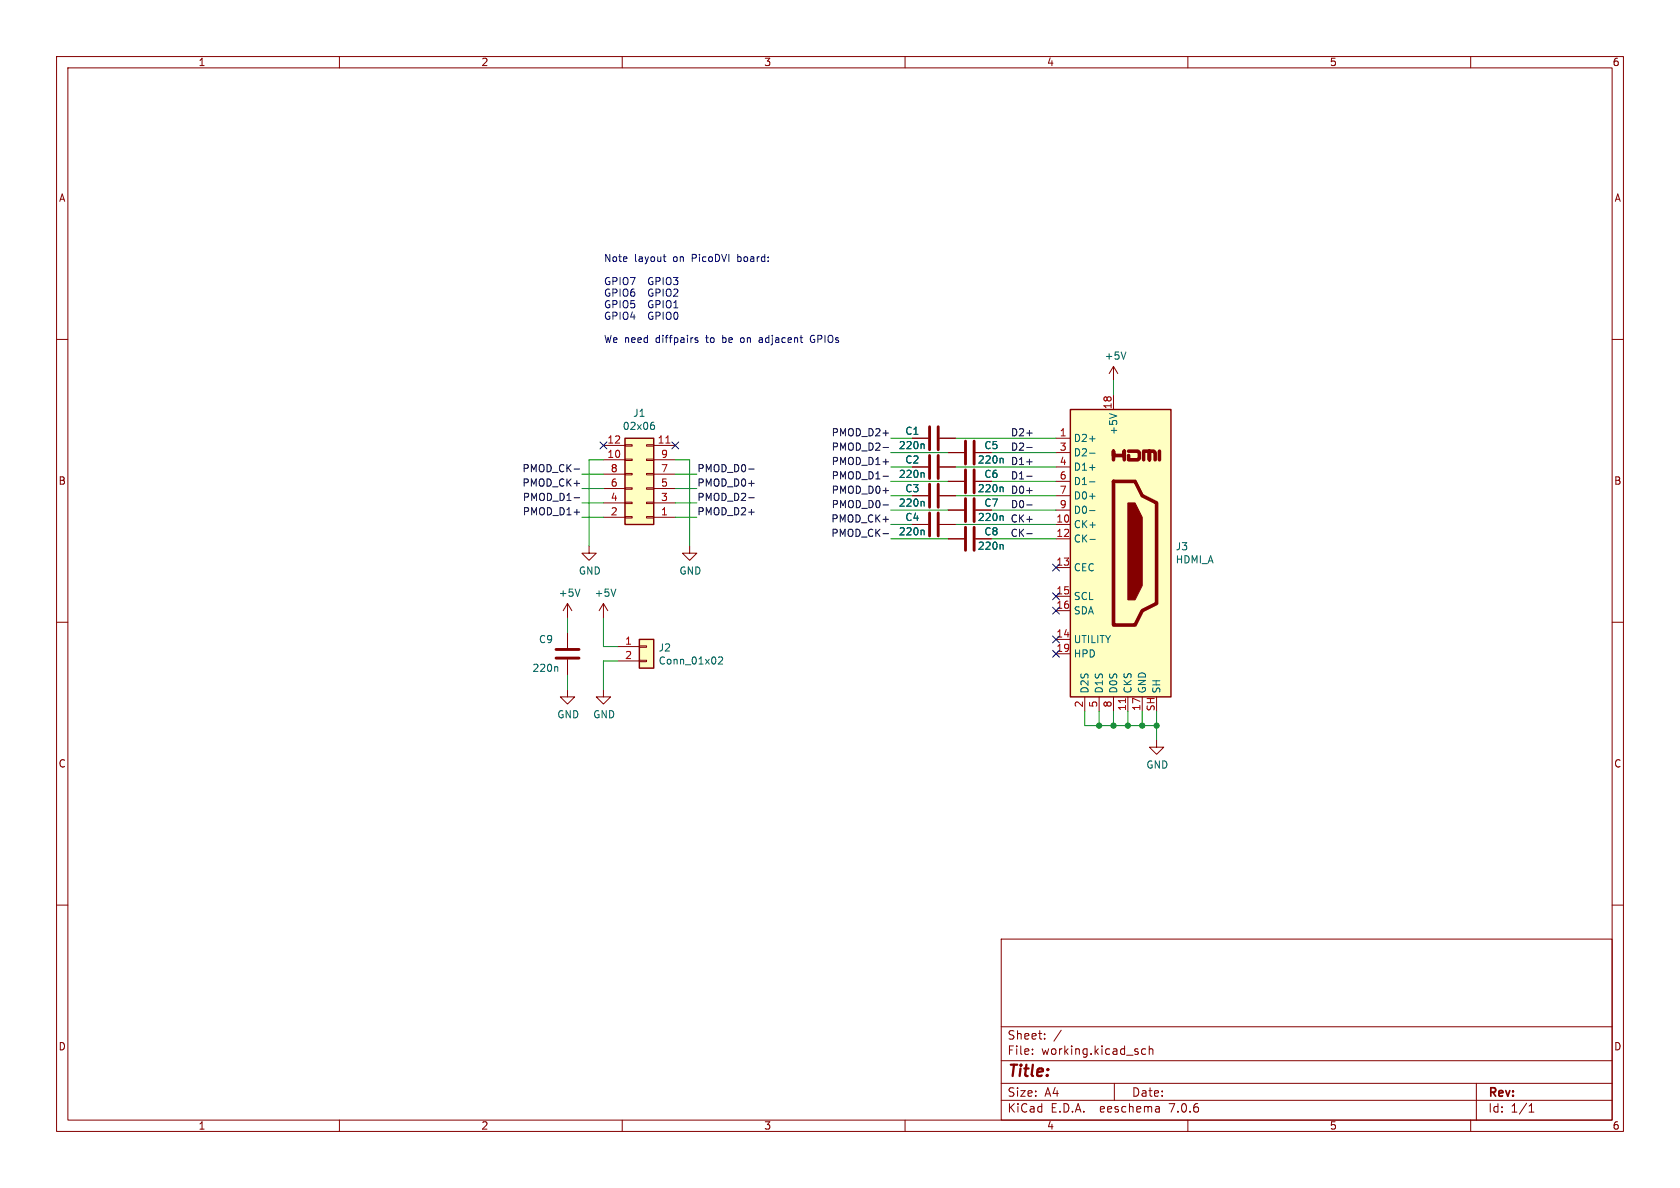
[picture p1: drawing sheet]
<svg xmlns="http://www.w3.org/2000/svg" width="297mm" height="210mm" viewBox="0 0 297 210" stroke-linecap="round" stroke-linejoin="round" font-family="sans-serif">
<g fill="none" stroke="#840000" stroke-width=".18">
<path d="M10 10h277v190h-277zM12 12h273v186h-273zM60 10v2M110 10v2M160 10v2M210 10v2M260 10v2M10 60h2M285 60h2M106.7 78.7h3.8M110.5 78.6h1.3v.3h-1.3zM114.3 78.6h1.3v.3h-1.3z"/>
<path d="M115.6 78.7h3.8M161.3 77.5h2.8M166.1 77.5h2.8M186.7 77.5h2.5M196.8 64.8v2.5M196.8 69.9v2.5M196.8 64.8l-.7 1.2M196.8 64.8l.8 1.2M104.1 96.5v1.3h1.3l-1.3 1.3-1.2-1.3h1.2M106.7 91.4h3.8M106.7 81.3h3.8M106.7 88.9h3.8"/>
<path d="M106.7 86.4h3.8M106.7 83.8h3.8M110.5 81.2h1.3v.2h-1.3zM110.5 83.7h1.3v.2h-1.3zM110.5 86.2h1.3v.3h-1.3zM110.5 88.8h1.3v.2h-1.3zM110.5 91.3h1.3v.3h-1.3zM114.3 81.2h1.3v.2h-1.3zM114.3 83.7h1.3v.2h-1.3zM114.3 86.2h1.3v.3h-1.3zM114.3 88.8h1.3v.2h-1.3zM114.3 91.3h1.3v.3h-1.3z"/>
<path d="M115.6 91.4h3.8M115.6 81.3h3.8M115.6 88.9h3.8M115.6 86.4h3.8M115.6 83.8h3.8M121.9 96.5v1.3h1.3l-1.3 1.3-1.3-1.3h1.3M161.3 92.7h2.8M161.3 82.6h2.8M161.3 87.6h2.8M166.1 92.7h2.8M166.1 82.6h2.8M166.1 87.6h2.8"/>
<path d="M167.6 95.3h2.8M167.6 80h2.8M167.6 85.1h2.8M167.6 90.2h2.8M172.5 95.3h2.8M172.5 80h2.8M172.5 85.1h2.8M172.5 90.2h2.8M186.7 95.3h2.5M186.7 80h2.5M186.7 92.7h2.5M186.7 82.6h2.5"/>
<path d="M186.7 85.1h2.5M186.7 87.6h2.5M186.7 90.2h2.5M10 110h2M100.3 106.7v2.5M100.3 111.8v2.8M100.3 116.6v2.8M100.3 106.7l-.7 1.3M100.3 106.7l.8 1.3M106.7 106.7l-.8 1.3M106.7 106.7v2.5M106.7 106.7l.7 1.3"/>
<path d="M109.2 114.3h3.8M109.2 116.8h3.8M113 116.7h1.3v.3h-1.3zM113 114.2h1.3v.2h-1.3zM186.7 100.3h2.5M186.7 113h2.5M186.7 105.4h2.5M186.7 108h2.5M186.7 115.6h2.5M285 110h2M100.3 121.9v1.3h1.3l-1.3 1.3-1.2-1.3h1.2M106.7 121.9v1.3h1.2l-1.2 1.3-1.3-1.3h1.3"/>
<path d="M191.8 123.2v2.5M194.3 123.2v2.5M196.8 123.2v2.5M199.4 123.2v2.5M201.9 123.2v2.5M204.5 130.8v1.3h1.2l-1.2 1.3-1.3-1.3h1.3M10 160h2M285 160h2M177 166h108v32h-108zM60 198v2M110 198v2M160 198v2"/>
<path d="M177 194.5h108M177 191.5h108M177 187.5h108M177 181.5h108M182.5 186.3v.1M182.5 185.5v.1M184.7 183.6v.1M184.7 182.8v.1M187.6 182.1l-1.3 2M197 191.5v3M202.5 185.5l-.4-.1-.3 .3v.4l.2 .2h.5M203.2 185.5l.2-.1 .3 .1 .1 .9"/>
<path d="M203.2 184.9v1.5M204.9 195.7l.1 .9M205 196.5l-.2 .1M205 196h-.2M210 198v2M260 198v2M261 191.5v6.5M270.3 196.6h.9M270.3 195.5l.4-.4v1.5"/>
</g>
<g fill="none" stroke="#840000" stroke-width=".51">
<path d="M164.3 75.4v4.1M165.9 75.4v4.1M170.7 78v4M172.2 78v4M164.3 80.5v4.1M164.3 85.6v4.1M164.3 90.7v4M165.9 80.5v4.1M165.9 85.6v4.1M165.9 90.7v4M170.7 83.1v4M170.7 88.1v4.1"/>
<path d="M170.7 93.2v4.1M172.2 83.1v4M172.2 88.1v4.1M172.2 93.2v4.1M98.3 114.8h4.1M98.3 116.3h4.1"/>
</g>
<g fill="none" stroke="#006464" stroke-width=".18">
<path d="M115.2 75.1l.4 .1 .1 .2v.4l-.5 .1M115.4 74.6h.2M163.2 78.5l.2 .2v.6M192.6 77.6h1M196.2 73.1l1.2 .4M199 62.2l-.4 1.3M163.2 83.6l.2 .1v.7M163.2 88.6l.2 .2v.7M163.2 93.7l.2 .2v.7M177.2 96.3l.1 .1v.7M177.2 81l.1 .2v.7M177.2 86.1l.1 .2v.6"/>
<path d="M177.2 91.2l.1 .2v.6M192.6 80.1h1M192.6 82.6h1M192.6 85.2h1M192.6 87.7h1M192.6 90.3h1M192.7 95.3h.9M98.4 117.8l.2 .2v.7M102.5 104.1l-.4 1.3M108.9 104.1l-.4 1.3M127 116.2l.5-.1 .3 .4-.8 .9h.8"/>
</g>
<g fill="#ffffc2" stroke="#ffffc2" stroke-width=".18">
<path d="M189.2 72.4h17.8v50.8h-17.8z"/>
<path d="M110.5 77.5h5.1v15.2h-5.1z"/>
<path d="M113 113h2.6v5.1h-2.6z"/>
</g>
<path d="M199.5 79.8h1.7l.2 .2v1l-.2 .3h-1.7v-.8M205 79.8v1.5M196.8 81.3v-1.5v.7h2v-.7v1.5M196.8 85.1h3.9l1.2 2.5 2.6 1.3v17.8l-2.6 1.3-1.2 2.5h-3.9zM202.2 81.3v-1.5h1v1.5v-1.5h.8l.2 .2v1.3" fill="none" stroke="#840000" stroke-width=".63"/>
<path d="M110.5 77.5h5.1v15.2h-5.1zM189.2 72.4h17.8v50.8h-17.8zM113 113h2.6v5.1h-2.6z" fill="none" stroke="#840000" stroke-width=".25"/>
<path d="M199.4 88.9h1.3l1.2 2.5v12.1l-1.2 2.5h-1.3z" fill="#840000" stroke="#840000" stroke-width=".18"/>
<path d="M117.7 78.3h.7M199 123.5v.7" fill="none" stroke="#a90000" stroke-width=".18"/>
<g fill="none" stroke="#0f0f0f" stroke-width=".18">
<path d="M156.1 76.6h1M156.1 79.1h1M181.5 76.6h1M181.5 79.1h1M101.5 90.5h1M101.5 88h1M101.5 82.9h1M132.4 90.5h.9M132.4 88h.9M132.4 82.9h.9M132.4 85.5h.9M156.1 89.3h1"/>
<path d="M156.1 84.2h1M156.1 94.3h1M156.1 81.6h1M156.1 86.7h1M181.5 89.3h1M181.5 84.2h1M181.5 94.3h1M181.5 81.6h1M181.5 86.7h1"/>
</g>
<path d="M117.2 45.4h.5M117.4 46.1l.3 .1M123.4 59.8l-.4-.1-.1 .2v.2l.5 .1v.3h-.5M131 59.8l-.1 .1 .1 .6M134.6 59.7l-.4 .1M143.9 59.3a.61 .61 0 0 0-.7 .6 .61 .61 0 0 0 .8 .6M134.7 60.1h-.3l-.2 .1v.3h.5M143.8 60h.2" fill="none" stroke="#0000c2" stroke-width=".18"/>
<g fill="none" stroke="#009600" stroke-width=".18">
<path d="M157.5 77.5h3.8M168.9 77.5h17.8M196.8 67.3v2.6M102.9 91.4h3.8M102.9 86.4h3.8M102.9 83.8h3.8M102.9 88.9h3.8M106.7 81.3h-2.6v15.2M119.4 91.4h3.8M119.4 81.3h2.5v15.2M119.4 86.4h3.8M119.4 83.8h3.8"/>
<path d="M119.4 88.9h3.8M157.5 82.6h3.8M157.5 90.2h10.1M157.5 95.3h10.1M157.5 87.6h3.8M157.5 85.1h10.1M157.5 92.7h3.8M157.5 80h10.1M168.9 82.6h17.8M168.9 87.6h17.8M168.9 92.7h17.8M175.3 90.2h11.4"/>
<path d="M175.3 95.3h11.4M175.3 85.1h11.4M175.3 80h11.4M100.3 109.2v2.6M100.3 119.4v2.5M106.7 109.2v5.1h2.5M109.2 116.8h-2.5v5.1M191.8 125.7v2.6h12.7M194.3 125.7v2.6M196.8 125.7v2.6M199.4 125.7v2.6M201.9 125.7v2.6"/>
<path d="M204.5 125.7v5.1"/>
</g>
<g fill="none" stroke="#000084" stroke-width=".18">
<path d="M106.1 78.1l1.2 1.2M107.3 78.1l-1.2 1.2M118.8 78.1l1.2 1.2M120 78.1l-1.2 1.2M186.1 99.7l1.2 1.2M187.3 99.7l-1.2 1.2M186.1 112.4l1.2 1.2M186.1 104.8l1.2 1.2M186.1 115l1.2 1.2M186.1 107.3l1.2 1.3M187.3 112.4l-1.2 1.2M187.3 104.8l-1.2 1.2"/>
<path d="M187.3 115l-1.2 1.2M187.3 107.3l-1.2 1.3"/>
</g>
<g fill="#009600" stroke="#009600" stroke-width=".18">
<circle cx="194.3" cy="128.3" r=".46"/>
<circle cx="196.8" cy="128.3" r=".46"/>
<circle cx="199.4" cy="128.3" r=".46"/>
<circle cx="204.5" cy="128.3" r=".46"/>
<circle cx="201.9" cy="128.3" r=".46"/>
</g>
<text font-size="2.8" fill="#840000" x="178" y="190.9">Title:</text>
<g font-size="2.1" fill="#840000">
<text x="178" y="184">Sheet:</text>
<text x="178" y="186.7">File:</text>
<text x="184.1" y="186.7">working.kicad_sch</text>
<text x="178" y="196.9">KiCad</text>
<text x="178" y="194.1">Size:</text>
<text x="184.7" y="194.1">A4</text>
<text x="185.7" y="196.9">E.D.A.</text>
<text x="194.6" y="196.9">eeschema</text>
<text x="200" y="194.1">Date:</text>
<text x="207" y="196.9">7.0.6</text>
<text x="263" y="194.3">Rev:</text>
<text x="263" y="196.9">Id:</text>
<text x="267.1" y="196.9">1/1</text>
</g>
<g font-size="1.8" fill="#840000">
<text x="35" y="11.9">1</text>
<text x="85" y="11.9">2</text>
<text x="135" y="11.9">3</text>
<text x="185" y="11.9">4</text>
<text x="235" y="11.9">5</text>
<text x="285" y="11.9">6</text>
<text x="10.3" y="35.9">A</text>
<text x="285.3" y="35.9">A</text>
<text x="10.3" y="85.9">B</text>
<text x="285.3" y="85.9">B</text>
<text x="10.3" y="135.9">C</text>
<text x="285.3" y="135.9">C</text>
<text x="10.3" y="185.9">D</text>
<text x="285.3" y="185.9">D</text>
<text x="35" y="199.9">1</text>
<text x="85" y="199.9">2</text>
<text x="135" y="199.9">3</text>
<text x="185" y="199.9">4</text>
<text x="235" y="199.9">5</text>
<text x="285" y="199.9">6</text>
</g>
<g font-size="1.8" fill="#0000c2">
<text x="106.7" y="46.4">Note</text>
<text x="112.1" y="46.4">layout</text>
<text x="119.1" y="46.4">on</text>
<text x="122.6" y="46.4">PicoDVI</text>
<text x="130.8" y="46.4">board:</text>
<text x="106.7" y="50.5">GPIO7</text>
<text x="106.7" y="52.5">GPIO6</text>
<text x="114.7" y="50.5">GPIO3</text>
<text x="114.7" y="52.5">GPIO2</text>
<text x="106.7" y="54.6">GPIO5</text>
<text x="106.7" y="56.6">GPIO4</text>
<text x="114.7" y="54.6">GPIO1</text>
<text x="114.7" y="56.6">GPIO0</text>
<text x="106.7" y="60.7">We need</text>
<text x="116" y="60.7">diffpairs</text>
<text x="125.1" y="60.7">to</text>
<text x="128.2" y="60.7">be</text>
<text x="131.6" y="60.7">on</text>
<text x="135.1" y="60.7">adjacent</text>
<text x="144.3" y="60.7">GPIOs</text>
</g>
<g font-size="1.8" fill="#006464">
<text x="195.2" y="63.8">+5V</text>
<text x="110" y="76.2">02x06</text>
<text x="111.8" y="73.9">J1</text>
<text x="159.9" y="77.1">C1</text>
<text x="197.7" y="77" transform="rotate(-90 197.7 77)">+5V</text>
<text x="158.8" y="79.6">220n</text>
<text x="159.9" y="82.1">C2</text>
<text x="172.8" y="82.1">220n</text>
<text x="173.9" y="79.6">C5</text>
<text x="189.7" y="78.3">D2+</text>
<text x="189.7" y="80.9">D2-</text>
<text x="189.7" y="83.4">D1+</text>
<text x="158.8" y="84.7">220n</text>
<text x="158.8" y="89.8">220n</text>
<text x="159.9" y="87.2">C3</text>
<text x="172.8" y="87.2">220n</text>
<text x="173.9" y="89.8">C7</text>
<text x="173.9" y="84.7">C6</text>
<text x="189.7" y="86">D1-</text>
<text x="189.7" y="88.5">D0+</text>
<text x="158.8" y="94.8">220n</text>
<text x="159.9" y="92.3">C4</text>
<text x="172.8" y="92.3">220n</text>
<text x="173.9" y="94.8">C8</text>
<text x="189.7" y="93.6">CK+</text>
<text x="189.7" y="91">D0-</text>
<text x="102.2" y="101.8">GND</text>
<text x="120" y="101.8">GND</text>
<text x="172.8" y="97.4">220n</text>
<text x="189.7" y="96.1">CK-</text>
<text x="189.7" y="101.2">CEC</text>
<text x="207.8" y="97.5">J3</text>
<text x="207.8" y="99.8">HDMI_A</text>
<text x="98.7" y="105.7">+5V</text>
<text x="105" y="105.7">+5V</text>
<text x="189.7" y="106.3">SCL</text>
<text x="95.2" y="113.9">C9</text>
<text x="189.7" y="113.9">UTILITY</text>
<text x="189.7" y="108.8">SDA</text>
<text x="94" y="119">220n</text>
<text x="116.3" y="115.4">J2</text>
<text x="116.3" y="117.7">Conn_01x02</text>
<text x="189.7" y="116.4">HPD</text>
<text x="192.6" y="122.7" transform="rotate(-90 192.6 122.7)">D2S</text>
<text x="195.2" y="122.7" transform="rotate(-90 195.2 122.7)">D1S</text>
<text x="197.7" y="122.7" transform="rotate(-90 197.7 122.7)">D0S</text>
<text x="200.3" y="122.7" transform="rotate(-90 200.3 122.7)">CKS</text>
<text x="202.8" y="122.7" transform="rotate(-90 202.8 122.7)">GND</text>
<text x="205.3" y="122.7" transform="rotate(-90 205.3 122.7)">SH</text>
<text x="98.4" y="127.2">GND</text>
<text x="104.8" y="127.2">GND</text>
<text x="202.6" y="136.1">GND</text>
</g>
<g font-size="1.8" fill="#0f0f0f">
<text x="146.9" y="77.2">PMOD_D2+</text>
<text x="178.6" y="77.2">D2+</text>
<text x="92.3" y="83.6">PMOD_CK-</text>
<text x="123.2" y="83.6">PMOD_D0-</text>
<text x="146.9" y="82.3">PMOD_D1+</text>
<text x="146.9" y="79.7">PMOD_D2-</text>
<text x="178.6" y="82.3">D1+</text>
<text x="178.6" y="79.7">D2-</text>
<text x="92.3" y="86.1">PMOD_CK+</text>
<text x="92.3" y="88.6">PMOD_D1-</text>
<text x="123.2" y="86.1">PMOD_D0+</text>
<text x="123.2" y="88.6">PMOD_D2-</text>
<text x="146.9" y="89.9">PMOD_D0-</text>
<text x="146.9" y="84.8">PMOD_D1-</text>
<text x="146.9" y="87.4">PMOD_D0+</text>
<text x="178.6" y="84.8">D1-</text>
<text x="178.6" y="87.4">D0+</text>
<text x="178.6" y="89.9">D0-</text>
<text x="92.3" y="91.2">PMOD_D1+</text>
<text x="123.2" y="91.2">PMOD_D2+</text>
<text x="146.9" y="92.4">PMOD_CK+</text>
<text x="146.9" y="95">PMOD_CK-</text>
<text x="178.6" y="92.4">CK+</text>
<text x="178.6" y="95">CK-</text>
</g>
<g font-size="1.8" fill="#a90000">
<text x="187.3" y="77.2">1</text>
<text x="196.6" y="72.4" transform="rotate(-90 196.6 72.4)">18</text>
<text x="107.3" y="81">10</text>
<text x="107.3" y="78.5">12</text>
<text x="107.9" y="83.6">8</text>
<text x="116.2" y="78.5">11</text>
<text x="116.8" y="83.6">7</text>
<text x="116.8" y="81">9</text>
<text x="187.3" y="79.8">3</text>
<text x="187.3" y="82.3">4</text>
<text x="107.9" y="88.6">4</text>
<text x="107.9" y="86.1">6</text>
<text x="116.8" y="88.6">3</text>
<text x="116.8" y="86.1">5</text>
<text x="187.3" y="84.8">6</text>
<text x="187.3" y="87.4">7</text>
<text x="187.3" y="89.9">9</text>
<text x="107.9" y="91.2">2</text>
<text x="116.8" y="91.2">1</text>
<text x="186.6" y="92.5">10</text>
<text x="186.6" y="95">12</text>
<text x="186.6" y="100.1">13</text>
<text x="186.6" y="105.2">15</text>
<text x="186.6" y="107.7">16</text>
<text x="186.6" y="112.8">14</text>
<text x="110.4" y="114">1</text>
<text x="110.4" y="116.6">2</text>
<text x="186.6" y="115.3">19</text>
<text x="191.5" y="125.2" transform="rotate(-90 191.5 125.2)">2</text>
<text x="194.1" y="125.2" transform="rotate(-90 194.1 125.2)">5</text>
<text x="196.6" y="125.2" transform="rotate(-90 196.6 125.2)">8</text>
<text x="199.1" y="125.8" transform="rotate(-90 199.1 125.8)">11</text>
<text x="201.7" y="125.8" transform="rotate(-90 201.7 125.8)">17</text>
<text x="204.2" y="125.8" transform="rotate(-90 204.2 125.8)">SH</text>
</g>
</svg>
